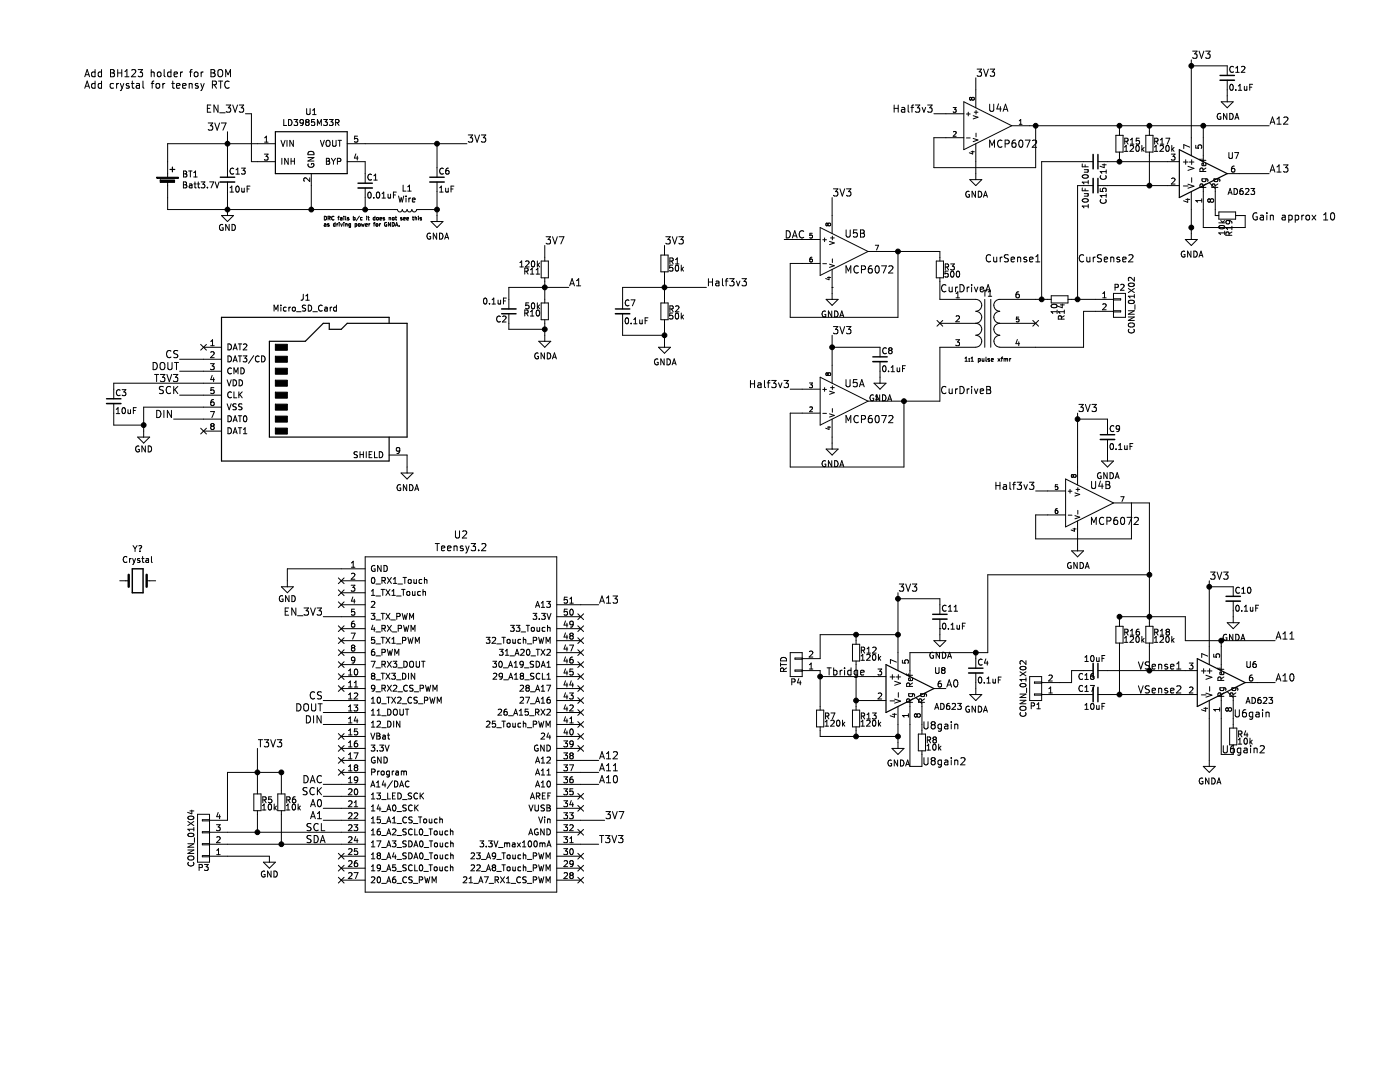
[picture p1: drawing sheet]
EESchema Schematic File Version 2
LIBS:logger_01-rescue
LIBS:power
LIBS:device
LIBS:transistors
LIBS:conn
LIBS:linear
LIBS:regul
LIBS:74xx
LIBS:cmos4000
LIBS:adc-dac
LIBS:memory
LIBS:xilinx
LIBS:microcontrollers
LIBS:dsp
LIBS:microchip
LIBS:analog_switches
LIBS:motorola
LIBS:texas
LIBS:intel
LIBS:audio
LIBS:interface
LIBS:digital-audio
LIBS:philips
LIBS:display
LIBS:cypress
LIBS:siliconi
LIBS:opto
LIBS:atmel
LIBS:contrib
LIBS:valves
LIBS:logger_parts
LIBS:myparts
LIBS:teensy
LIBS:logger_01-cache
EELAYER 26 0
EELAYER END
$Descr A4 11693 8268
encoding utf-8
Sheet 1 1
Title ""
Date ""
Rev ""
Comp ""
Comment1 ""
Comment2 ""
Comment3 ""
Comment4 ""
$EndDescr
Text Label 1900 1100 2    60   ~ 0
3V7
$Comp
L GND #PWR01
U 1 1
P 1900 1750
F 0 "#PWR01" H 1900 1500 50  0001 C CNN
F 1 "GND" H 1900 1600 50  0000 C CNN
F 2 "" H 1900 1750 50  0000 C CNN
F 3 "" H 1900 1750 50  0000 C CNN
	1    1900 1750
	1    0    0    -1  
$EndComp
$Comp
L GND #PWR02
U 1 1
P 2400 4850
F 0 "#PWR02" H 2400 4600 50  0001 C CNN
F 1 "GND" H 2400 4700 50  0000 C CNN
F 2 "" H 2400 4850 50  0000 C CNN
F 3 "" H 2400 4850 50  0000 C CNN
	1    2400 4850
	1    0    0    -1  
$EndComp
Text Label 3900 1200 0    60   ~ 0
3V3
Text Label 6950 1650 0    60   ~ 0
3V3
Text Label 6950 2800 0    60   ~ 0
3V3
$Comp
L R_Small R2
U 1 1
P 5550 2600
F 0 "R2" H 5580 2620 50  0000 L CNN
F 1 "50k" H 5580 2560 50  0000 L CNN
F 2 "Resistors_SMD:R_0805_HandSoldering" H 5550 2600 50  0001 C CNN
F 3 "" H 5550 2600 50  0000 C CNN
F 4 "RT0805DRE0722K1L" H 5550 2600 60  0001 C CNN "part_num"
F 5 "subbing a 12k low T coeff." H 5550 2600 60  0001 C CNN "notes"
F 6 "311-2825-1-ND" H 5550 2600 60  0001 C CNN "digikey_num"
	1    5550 2600
	1    0    0    -1  
$EndComp
$Comp
L R_Small R1
U 1 1
P 5550 2200
F 0 "R1" H 5580 2220 50  0000 L CNN
F 1 "50k" H 5580 2160 50  0000 L CNN
F 2 "Resistors_SMD:R_0805_HandSoldering" H 5550 2200 50  0001 C CNN
F 3 "" H 5550 2200 50  0000 C CNN
F 4 "RT0805DRE0722K1L" H 5550 2200 60  0001 C CNN "part_num"
F 5 "subbing a 22k low T coeff" H 5550 2200 60  0001 C CNN "notes"
F 6 "311-2825-1-ND" H 5550 2200 60  0001 C CNN "digikey_num"
	1    5550 2200
	1    0    0    -1  
$EndComp
$Comp
L C_Small C8
U 1 1
P 7350 3000
F 0 "C8" H 7360 3070 50  0000 L CNN
F 1 "0.1uF" H 7360 2920 50  0000 L CNN
F 2 "Capacitors_SMD:C_0805_HandSoldering" H 7350 3000 50  0001 C CNN
F 3 "" H 7350 3000 50  0000 C CNN
F 4 "08055C104KAT2A" H 7350 3000 60  0001 C CNN "part_num"
	1    7350 3000
	1    0    0    -1  
$EndComp
Text Label 2700 6550 2    60   ~ 0
DAC
Text Label 6550 2000 0    60   ~ 0
DAC
Text Label 5900 2400 0    60   ~ 0
Half3v3
$Comp
L R_Small R3
U 1 1
P 7850 2250
F 0 "R3" H 7880 2270 50  0000 L CNN
F 1 "500" H 7880 2210 50  0000 L CNN
F 2 "Resistors_SMD:R_0805_HandSoldering" H 7850 2250 50  0001 C CNN
F 3 "" H 7850 2250 50  0000 C CNN
F 4 "RR1220P-471-D" H 7850 2250 60  0001 C CNN "part_num"
F 5 "that's a 25ppm/C 470.  doesn't need to be that nice." H 7850 2250 60  0001 C CNN "notes"
F 6 "RR12P470DCT-ND" H 7850 2250 60  0001 C CNN "digikey_num"
	1    7850 2250
	1    0    0    -1  
$EndComp
Text Label 8700 2200 2    60   ~ 0
CurSense1
Text Label 9000 2200 0    60   ~ 0
CurSense2
Text Label 7850 2450 0    60   ~ 0
CurDriveA
Text Label 7850 3300 0    60   ~ 0
CurDriveB
$Comp
L OPA2350 U5
U 2 1
P 7050 2100
F 0 "U5" H 7050 2250 60  0000 L CNN
F 1 "MCP6072" H 7050 1950 60  0000 L CNN
F 2 "Housings_SOIC:SOIC-8_3.9x4.9mm_Pitch1.27mm" H 7050 2100 60  0001 C CNN
F 3 "http://www.microchip.com/mymicrochip/filehandler.aspx?ddocname=en540513" H 7050 2100 60  0001 C CNN
F 4 "MCP6072-E/SN" H 7050 2100 60  0001 C CNN "part_num"
F 5 "MCP6072-E/SN-ND" H 7050 2100 60  0001 C CNN "digikey_num"
	2    7050 2100
	1    0    0    -1  
$EndComp
Text Label 9950 500  0    60   ~ 0
3V3
Text Label 10600 1050 0    60   ~ 0
A12
Text Label 10600 1450 0    60   ~ 0
A13
Text Label 5000 5050 0    60   ~ 0
A13
Text Label 5000 6350 0    60   ~ 0
A12
$Comp
L C_Small C7
U 1 1
P 5200 2600
F 0 "C7" H 5210 2670 50  0000 L CNN
F 1 "0.1uF" H 5210 2520 50  0000 L CNN
F 2 "Capacitors_SMD:C_0805_HandSoldering" H 5200 2600 50  0001 C CNN
F 3 "" H 5200 2600 50  0000 C CNN
F 4 "08055C104KAT2A" H 5200 2600 60  0001 C CNN "part_num"
F 5 "478-1395-1-ND" H 5200 2600 60  0001 C CNN "digikey_num"
	1    5200 2600
	1    0    0    -1  
$EndComp
$Comp
L AD623 U6
U 1 1
P 10200 5700
F 0 "U6" H 10400 5850 50  0000 L CNN
F 1 "AD623" H 10400 5550 50  0000 L CNN
F 2 "Housings_SOIC:SOIC-8_3.9x4.9mm_Pitch1.27mm" H 10200 5700 50  0001 C CNN
F 3 "" H 10200 5700 50  0000 C CNN
F 4 "AD623ARZ" H 10200 5700 60  0001 C CNN "part_num"
F 5 "AD623ARZ-ND" H 10200 5700 60  0001 C CNN "digikey_num"
	1    10200 5700
	1    0    0    -1  
$EndComp
Text Label 9000 3450 0    60   ~ 0
3V3
Text Label 8650 4100 2    60   ~ 0
Half3v3
Text Label 10100 4850 0    60   ~ 0
3V3
$Comp
L R_Small R4
U 1 1
P 10300 6150
F 0 "R4" H 10330 6170 50  0000 L CNN
F 1 "10k" H 10330 6110 50  0000 L CNN
F 2 "Resistors_SMD:R_0805_HandSoldering" H 10300 6150 50  0001 C CNN
F 3 "" H 10300 6150 50  0000 C CNN
F 4 "RT0805DRD0712K1L" H 10300 6150 60  0001 C CNN "part_num"
	1    10300 6150
	1    0    0    -1  
$EndComp
Text Label 9500 5600 0    60   ~ 0
VSense1
Text Label 9500 5800 0    60   ~ 0
VSense2
Text Label 10650 5700 0    60   ~ 0
A10
Text Label 10650 5350 0    60   ~ 0
A11
Text Label 5000 6450 0    60   ~ 0
A11
Text Label 5000 6550 0    60   ~ 0
A10
$Comp
L CONN_01X02 P1
U 1 1
P 8650 5750
F 0 "P1" H 8650 5900 50  0000 C CNN
F 1 "CONN_01X02" V 8750 5750 50  0000 C CNN
F 2 "Pin_Headers:Pin_Header_Straight_1x02_Pitch2.54mm" H 8650 5750 50  0001 C CNN
F 3 "" H 8650 5750 50  0000 C CNN
	1    8650 5750
	-1   0    0    1   
$EndComp
$Comp
L CONN_01X02 P2
U 1 1
P 9350 2550
F 0 "P2" H 9350 2700 50  0000 C CNN
F 1 "CONN_01X02" V 9450 2550 50  0000 C CNN
F 2 "Pin_Headers:Pin_Header_Straight_1x02_Pitch2.54mm" H 9350 2550 50  0001 C CNN
F 3 "" H 9350 2550 50  0000 C CNN
	1    9350 2550
	1    0    0    -1  
$EndComp
$Comp
L R_Small R6
U 1 1
P 2350 6700
F 0 "R6" H 2380 6720 50  0000 L CNN
F 1 "10k" H 2380 6660 50  0000 L CNN
F 2 "Resistors_SMD:R_0805_HandSoldering" H 2350 6700 50  0001 C CNN
F 3 "" H 2350 6700 50  0000 C CNN
F 4 "RT0805DRD0712K1L" H 2350 6700 60  0001 C CNN "part_num"
	1    2350 6700
	1    0    0    -1  
$EndComp
$Comp
L R_Small R5
U 1 1
P 2150 6700
F 0 "R5" H 2180 6720 50  0000 L CNN
F 1 "10k" H 2180 6660 50  0000 L CNN
F 2 "Resistors_SMD:R_0805_HandSoldering" H 2150 6700 50  0001 C CNN
F 3 "" H 2150 6700 50  0000 C CNN
F 4 "RT0805DRD0712K1L" H 2150 6700 60  0001 C CNN "part_num"
F 5 "311-2703-1-ND" H 2150 6700 60  0001 C CNN "digikey_num"
	1    2150 6700
	1    0    0    -1  
$EndComp
Text Label 2550 6950 0    60   ~ 0
SCL
Text Label 2550 7050 0    60   ~ 0
SDA
$Comp
L CONN_01X04 P3
U 1 1
P 1700 7000
F 0 "P3" H 1700 7250 50  0000 C CNN
F 1 "CONN_01X04" V 1800 7000 50  0000 C CNN
F 2 "Pin_Headers:Pin_Header_Straight_1x04_Pitch2.54mm" H 1700 7000 50  0001 C CNN
F 3 "" H 1700 7000 50  0000 C CNN
F 4 "S1011EC-12-ND" H 1700 7000 60  0001 C CNN "part_num"
F 5 "PRPC012SAAN-RC" H 1700 7000 60  0001 C CNN "digikey_num"
	1    1700 7000
	-1   0    0    1   
$EndComp
Wire Wire Line
	1400 1750 3300 1750
Wire Wire Line
	1400 1200 2150 1200
Wire Wire Line
	3050 1200 3900 1200
Wire Wire Line
	3650 1200 3650 1400
Wire Wire Line
	3650 1600 3650 1800
Connection ~ 3650 1200
Wire Wire Line
	6950 2400 6950 2400
Wire Wire Line
	6950 1800 6950 1650
Wire Wire Line
	6700 2200 6600 2200
Wire Wire Line
	6600 2200 6600 2650
Wire Wire Line
	6600 2650 7500 2650
Wire Wire Line
	7500 2650 7500 2100
Wire Wire Line
	7400 2100 7850 2100
Connection ~ 7500 2100
Wire Wire Line
	7400 3350 7850 3350
Wire Wire Line
	7550 3350 7550 3900
Wire Wire Line
	7550 3900 6600 3900
Wire Wire Line
	6600 3900 6600 3450
Wire Wire Line
	6600 3450 6700 3450
Connection ~ 7550 3350
Wire Wire Line
	5550 2700 5550 2850
Wire Wire Line
	6950 2800 6950 3050
Wire Wire Line
	6950 2900 7350 2900
Connection ~ 6950 2900
Wire Wire Line
	5550 2300 5550 2500
Wire Wire Line
	5200 2400 5900 2400
Connection ~ 5550 2400
Wire Wire Line
	5200 2800 5550 2800
Connection ~ 5550 2800
Wire Wire Line
	5550 2050 5550 2100
Wire Wire Line
	6700 2000 6550 2000
Wire Wire Line
	5200 2700 5200 2800
Wire Wire Line
	9000 3450 9000 3900
Wire Wire Line
	9000 4500 9000 4550
Wire Wire Line
	8750 4300 8650 4300
Wire Wire Line
	8650 4300 8650 4500
Wire Wire Line
	8650 4500 9450 4500
Wire Wire Line
	9450 4500 9450 4200
Wire Wire Line
	10100 4850 10100 5400
Wire Wire Line
	10300 6000 10300 6050
Wire Wire Line
	10200 6000 10200 6300
Wire Wire Line
	10200 6300 10300 6300
Wire Wire Line
	10300 6300 10300 6250
Wire Wire Line
	10500 5700 10650 5700
Wire Wire Line
	2350 7050 2350 6800
Wire Wire Line
	2150 6950 2150 6800
Connection ~ 2350 7050
Connection ~ 2150 6950
$Comp
L GND #PWR03
U 1 1
P 2250 7150
F 0 "#PWR03" H 2250 6900 50  0001 C CNN
F 1 "GND" H 2250 7000 50  0000 C CNN
F 2 "" H 2250 7150 50  0000 C CNN
F 3 "" H 2250 7150 50  0000 C CNN
	1    2250 7150
	1    0    0    -1  
$EndComp
$Comp
L AD623 U8
U 1 1
P 7600 5750
F 0 "U8" H 7800 5900 50  0000 L CNN
F 1 "AD623" H 7800 5600 50  0000 L CNN
F 2 "Housings_SOIC:SOIC-8_3.9x4.9mm_Pitch1.27mm" H 7600 5750 50  0001 C CNN
F 3 "" H 7600 5750 50  0000 C CNN
F 4 "AD623ARZ" H 7600 5750 60  0001 C CNN "part_num"
F 5 "AD623ARZ-ND" H 7600 5750 60  0001 C CNN "digikey_num"
	1    7600 5750
	1    0    0    -1  
$EndComp
Text Label 7500 4950 0    60   ~ 0
3V3
Wire Wire Line
	7500 4950 7500 5450
Wire Wire Line
	7500 6050 7500 6200
$Comp
L R_Small R8
U 1 1
P 7700 6200
F 0 "R8" H 7730 6220 50  0000 L CNN
F 1 "10k" H 7730 6160 50  0000 L CNN
F 2 "Resistors_SMD:R_0805_HandSoldering" H 7700 6200 50  0001 C CNN
F 3 "" H 7700 6200 50  0000 C CNN
F 4 "RT0805DRD0712K1L" H 7700 6200 60  0001 C CNN "part_num"
F 5 "low temp coeff." H 7700 6200 60  0001 C CNN "notes"
	1    7700 6200
	1    0    0    -1  
$EndComp
Wire Wire Line
	7600 6050 7600 6400
Wire Wire Line
	7600 6400 7700 6400
Wire Wire Line
	7700 6400 7700 6300
Wire Wire Line
	7700 6100 7700 6050
$Comp
L R_Small R7
U 1 1
P 6850 6000
F 0 "R7" H 6880 6020 50  0000 L CNN
F 1 "120k" H 6880 5960 50  0000 L CNN
F 2 "Resistors_SMD:R_0805_HandSoldering" H 6850 6000 50  0001 C CNN
F 3 "" H 6850 6000 50  0000 C CNN
F 4 "RT0805DRD07120KL" H 6850 6000 60  0001 C CNN "part_num"
F 5 "311-2702-1-ND" H 6850 6000 60  0001 C CNN "digikey_num"
	1    6850 6000
	1    0    0    -1  
$EndComp
$Comp
L CONN_01X02 P4
U 1 1
P 6650 5550
F 0 "P4" H 6650 5700 50  0000 C CNN
F 1 "RTD" V 6750 5550 50  0000 C CNN
F 2 "Pin_Headers:Pin_Header_Straight_1x02_Pitch2.54mm" H 6650 5550 50  0001 C CNN
F 3 "" H 6650 5550 50  0000 C CNN
	1    6650 5550
	-1   0    0    1   
$EndComp
Wire Wire Line
	6850 5300 7500 5300
Wire Wire Line
	6850 5300 6850 5500
Connection ~ 7500 5300
Wire Wire Line
	6850 5600 6850 5900
Wire Wire Line
	6850 6100 6850 6150
Wire Wire Line
	6850 6150 7500 6150
Connection ~ 7500 6150
Wire Wire Line
	6850 5650 7300 5650
Connection ~ 6850 5650
Text Label 2700 6750 2    60   ~ 0
A0
Text Label 7900 5750 0    60   ~ 0
A0
Text Label 10300 6000 0    60   ~ 0
U6gain
Text Label 7700 6100 0    60   ~ 0
U8gain
Text Label 6900 5650 0    60   ~ 0
Tbridge
Text Label 7700 6400 0    60   ~ 0
U8gain2
Text Label 10200 6300 0    60   ~ 0
U6gain2
$Comp
L C_Small C12
U 1 1
P 10250 650
F 0 "C12" H 10260 720 50  0000 L CNN
F 1 "0.1uF" H 10260 570 50  0000 L CNN
F 2 "Capacitors_SMD:C_0805_HandSoldering" H 10250 650 50  0001 C CNN
F 3 "" H 10250 650 50  0000 C CNN
F 4 "08055C104KAT2A" H 10250 650 60  0001 C CNN "part_num"
	1    10250 650 
	1    0    0    -1  
$EndComp
$Comp
L C_Small C11
U 1 1
P 7850 5150
F 0 "C11" H 7860 5220 50  0000 L CNN
F 1 "0.1uF" H 7860 5070 50  0000 L CNN
F 2 "Capacitors_SMD:C_0805_HandSoldering" H 7850 5150 50  0001 C CNN
F 3 "" H 7850 5150 50  0000 C CNN
F 4 "08055C104KAT2A" H 7850 5150 60  0001 C CNN "part_num"
	1    7850 5150
	1    0    0    -1  
$EndComp
Wire Wire Line
	7850 5050 7850 5000
Wire Wire Line
	7850 5000 7500 5000
Connection ~ 7500 5000
Wire Wire Line
	7850 5250 7850 5250
$Comp
L C_Small C9
U 1 1
P 9250 3650
F 0 "C9" H 9260 3720 50  0000 L CNN
F 1 "0.1uF" H 9260 3570 50  0000 L CNN
F 2 "Capacitors_SMD:C_0805_HandSoldering" H 9250 3650 50  0001 C CNN
F 3 "" H 9250 3650 50  0000 C CNN
F 4 "08055C104KAT2A" H 9250 3650 60  0001 C CNN "part_num"
	1    9250 3650
	1    0    0    -1  
$EndComp
Wire Wire Line
	9250 3750 9250 3800
Wire Wire Line
	9250 3550 9250 3500
Wire Wire Line
	9250 3500 9000 3500
Connection ~ 9000 3500
$Comp
L C_Small C10
U 1 1
P 10300 5000
F 0 "C10" H 10310 5070 50  0000 L CNN
F 1 "0.1uF" H 10310 4920 50  0000 L CNN
F 2 "Capacitors_SMD:C_0805_HandSoldering" H 10300 5000 50  0001 C CNN
F 3 "" H 10300 5000 50  0000 C CNN
F 4 "08055C104KAT2A" H 10300 5000 60  0001 C CNN "part_num"
	1    10300 5000
	1    0    0    -1  
$EndComp
Wire Wire Line
	10100 4900 10300 4900
Connection ~ 10100 4900
$Comp
L C_Small C13
U 1 1
P 1900 1500
F 0 "C13" H 1910 1570 50  0000 L CNN
F 1 "10uF" H 1910 1420 50  0000 L CNN
F 2 "Capacitors_SMD:C_0805_HandSoldering" H 1900 1500 50  0001 C CNN
F 3 "" H 1900 1500 50  0000 C CNN
F 4 "GRM21BR61E106KA73L" H 1900 1500 60  0001 C CNN "part_num"
F 5 "490-5523-1-ND" H 1900 1500 60  0001 C CNN "digikey_num"
F 6 "switched to higher c" H 1900 1500 60  0001 C CNN "notes"
	1    1900 1500
	1    0    0    -1  
$EndComp
Wire Wire Line
	1900 1100 1900 1400
Connection ~ 1900 1200
Wire Wire Line
	1900 1750 1900 1600
Connection ~ 1900 1750
$Comp
L OPA2350 U5
U 1 1
P 7050 3350
F 0 "U5" H 7050 3500 60  0000 L CNN
F 1 "MCP6072" H 7050 3200 60  0000 L CNN
F 2 "Housings_SOIC:SOIC-8_3.9x4.9mm_Pitch1.27mm" H 7050 3350 60  0001 C CNN
F 3 "http://www.microchip.com/mymicrochip/filehandler.aspx?ddocname=en540513" H 7050 3350 60  0001 C CNN
F 4 "MCP6072-E/SN" H 7050 3350 60  0001 C CNN "part_num"
F 5 "MCP6072-E/SN-ND" H 7050 3350 60  0001 C CNN "digikey"
	1    7050 3350
	1    0    0    -1  
$EndComp
$Comp
L TR_CT T1
U 1 1
P 8250 2700
F 0 "T1" H 8250 2950 50  0000 C CNN
F 1 "1:1 pulse xfmr" H 8250 2400 35  0000 C CNN
F 2 "my_footprints:6pin_pulse_transformer" H 8250 2700 50  0001 C CNN
F 3 "http://www.murata-ps.com/data/magnetics/kmp_78253j.pdf" H 8250 2700 50  0001 C CNN
F 4 "78253/55JC" H 8250 2700 60  0001 C CNN "part_num"
F 5 "811-2415-ND" H 8250 2700 60  0001 C CNN "digikey_num"
F 6 "footprint probably not right" H 8250 2700 60  0001 C CNN "notes"
	1    8250 2700
	1    0    0    -1  
$EndComp
Wire Wire Line
	7850 2350 7850 2500
Wire Wire Line
	7850 3350 7850 2900
Wire Wire Line
	7850 2100 7850 2150
$Comp
L R_Small R14
U 1 1
P 8850 2500
F 0 "R14" H 8880 2520 50  0000 L CNN
F 1 "10" H 8880 2460 50  0000 L CNN
F 2 "Resistors_SMD:R_0805_HandSoldering" H 8850 2500 50  0001 C CNN
F 3 "" H 8850 2500 50  0000 C CNN
F 4 "RT0805DRD0710RL" H 8850 2500 60  0001 C CNN "part_num"
F 5 "that's a 25ppm/C 470" H 8850 2500 60  0001 C CNN "notes"
F 6 "311-2700-1-ND" H 8850 2500 60  0001 C CNN "digikey_num"
	1    8850 2500
	0    1    1    0   
$EndComp
Wire Wire Line
	8650 2500 8750 2500
Wire Wire Line
	8950 2500 9150 2500
Wire Wire Line
	9150 2600 9050 2600
Wire Wire Line
	9050 2600 9050 2900
Wire Wire Line
	9050 2900 8650 2900
$Comp
L AD623 U7
U 1 1
P 10050 1450
F 0 "U7" H 10250 1600 50  0000 L CNN
F 1 "AD623" H 10250 1300 50  0000 L CNN
F 2 "Housings_SOIC:SOIC-8_3.9x4.9mm_Pitch1.27mm" H 10050 1450 50  0001 C CNN
F 3 "" H 10050 1450 50  0000 C CNN
F 4 "AD623ARZ" H 10050 1450 60  0001 C CNN "part_num"
F 5 "AD623ARZ-ND" H 10050 1450 60  0001 C CNN "digikey_num"
	1    10050 1450
	1    0    0    -1  
$EndComp
Wire Wire Line
	8700 1350 8700 2500
Wire Wire Line
	8700 1350 9050 1350
Connection ~ 8700 2500
Wire Wire Line
	9000 1550 9000 2500
Wire Wire Line
	9000 1550 9050 1550
Connection ~ 9000 2500
Wire Wire Line
	9250 1350 9750 1350
Wire Wire Line
	9250 1550 9750 1550
Wire Wire Line
	9950 1750 9950 1950
Wire Wire Line
	9350 1300 9350 1350
Connection ~ 9350 1350
Wire Wire Line
	9600 1300 9600 1550
Connection ~ 9600 1550
Connection ~ 9950 1900
$Comp
L R_Small R19
U 1 1
P 10250 1800
F 0 "R19" H 10280 1820 50  0000 L CNN
F 1 "10k" H 10280 1760 50  0000 L CNN
F 2 "Resistors_SMD:R_0805_HandSoldering" H 10250 1800 50  0001 C CNN
F 3 "" H 10250 1800 50  0000 C CNN
F 4 "RT0805DRD0712K1L" H 10250 1800 60  0001 C CNN "part_num"
F 5 "low temp coeff." H 10250 1800 60  0001 C CNN "notes"
	1    10250 1800
	0    1    1    0   
$EndComp
Wire Wire Line
	10150 1800 10150 1750
Wire Wire Line
	10050 1750 10050 1900
Wire Wire Line
	10050 1900 10400 1900
Wire Wire Line
	10400 1900 10400 1800
Wire Wire Line
	10400 1800 10350 1800
Text Label 7800 950  2    60   ~ 0
Half3v3
Wire Wire Line
	10050 1050 10050 1150
Wire Wire Line
	10600 1450 10350 1450
Wire Wire Line
	8600 1050 10600 1050
Connection ~ 10050 1050
Wire Wire Line
	10250 800  10250 750 
Wire Wire Line
	9350 1100 9350 1050
Wire Wire Line
	9600 1100 9600 1050
Connection ~ 9600 1050
Connection ~ 9350 1050
Wire Wire Line
	9950 500  9950 1150
Wire Wire Line
	10250 550  9950 550 
Connection ~ 9950 550 
Text Notes 10450 1850 0    60   ~ 0
Gain approx 10
Wire Wire Line
	5200 2500 5200 2400
Wire Wire Line
	9350 5200 9350 5150
Connection ~ 9350 5150
Wire Wire Line
	9600 4200 9600 5200
Connection ~ 9600 5150
Wire Wire Line
	9250 5600 9900 5600
Wire Wire Line
	9250 5800 9900 5800
Wire Wire Line
	9350 5400 9350 5800
Connection ~ 9350 5800
Wire Wire Line
	9600 5400 9600 5600
Connection ~ 9600 5600
Wire Wire Line
	9900 5350 10650 5350
Wire Wire Line
	10200 5350 10200 5400
Wire Wire Line
	9900 5150 9900 5350
Connection ~ 10200 5350
Wire Wire Line
	8850 5800 9050 5800
Wire Wire Line
	9050 5600 8950 5600
Wire Wire Line
	8950 5600 8950 5700
Wire Wire Line
	8950 5700 8850 5700
Wire Wire Line
	8650 4100 8750 4100
Wire Wire Line
	9350 5150 9900 5150
Wire Wire Line
	9450 4200 9600 4200
Connection ~ 9600 4800
Wire Wire Line
	7150 5850 7300 5850
$Comp
L R_Small R13
U 1 1
P 7150 6000
F 0 "R13" H 7180 6020 50  0000 L CNN
F 1 "120k" H 7180 5960 50  0000 L CNN
F 2 "Resistors_SMD:R_0805_HandSoldering" H 7150 6000 50  0001 C CNN
F 3 "" H 7150 6000 50  0000 C CNN
F 4 "RT0805DRD07120KL" H 7150 6000 60  0001 C CNN "part_num"
F 5 "311-2702-1-ND" H 7150 6000 60  0001 C CNN "digikey_num"
	1    7150 6000
	1    0    0    -1  
$EndComp
$Comp
L R_Small R12
U 1 1
P 7150 5450
F 0 "R12" H 7180 5470 50  0000 L CNN
F 1 "120k" H 7180 5410 50  0000 L CNN
F 2 "Resistors_SMD:R_0805_HandSoldering" H 7150 5450 50  0001 C CNN
F 3 "" H 7150 5450 50  0000 C CNN
F 4 "RT0805DRD07120KL" H 7150 5450 60  0001 C CNN "part_num"
F 5 "311-2702-1-ND" H 7150 5450 60  0001 C CNN "digikey_num"
	1    7150 5450
	1    0    0    -1  
$EndComp
Wire Wire Line
	7150 5300 7150 5350
Connection ~ 7150 5300
Wire Wire Line
	7150 5550 7150 5900
Wire Wire Line
	7150 6100 7150 6150
Connection ~ 7150 6150
Connection ~ 7150 5850
Wire Wire Line
	7600 5450 8250 5450
Wire Wire Line
	9600 4800 8250 4800
Wire Wire Line
	8250 4800 8250 5450
$Comp
L OPA2350 U4
U 2 1
P 9100 4200
F 0 "U4" H 9100 4350 60  0000 L CNN
F 1 "MCP6072" H 9100 4050 60  0000 L CNN
F 2 "Housings_SOIC:SOIC-8_3.9x4.9mm_Pitch1.27mm" H 9100 4200 60  0001 C CNN
F 3 "http://www.microchip.com/mymicrochip/filehandler.aspx?ddocname=en540513" H 9100 4200 60  0001 C CNN
F 4 "MCP6072-E/SN" H 9100 4200 60  0001 C CNN "part_num"
F 5 "MCP6072-E/SN-ND" H 9100 4200 60  0001 C CNN "digikey"
	2    9100 4200
	1    0    0    -1  
$EndComp
$Comp
L OPA2350 U4
U 1 1
P 8250 1050
F 0 "U4" H 8250 1200 60  0000 L CNN
F 1 "MCP6072" H 8250 900 60  0000 L CNN
F 2 "Housings_SOIC:SOIC-8_3.9x4.9mm_Pitch1.27mm" H 8250 1050 60  0001 C CNN
F 3 "http://www.microchip.com/mymicrochip/filehandler.aspx?ddocname=en540513" H 8250 1050 60  0001 C CNN
F 4 "MCP6072-E/SN" H 8250 1050 60  0001 C CNN "part_num"
F 5 "MCP6072-E/SN-ND" H 8250 1050 60  0001 C CNN "digikey_num"
	1    8250 1050
	1    0    0    -1  
$EndComp
Wire Wire Line
	7900 1150 7800 1150
Wire Wire Line
	7800 1150 7800 1400
Wire Wire Line
	7800 1400 8650 1400
Wire Wire Line
	8650 1400 8650 1050
Connection ~ 8650 1050
Wire Wire Line
	8150 1350 8150 1450
Text Label 8150 650  0    60   ~ 0
3V3
Wire Wire Line
	8150 650  8150 750 
Wire Wire Line
	7800 950  7900 950 
$Comp
L R_Small R10
U 1 1
P 4550 2600
F 0 "R10" H 4580 2620 50  0000 L CNN
F 1 "50k" H 4580 2560 50  0000 L CNN
F 2 "Resistors_SMD:R_0805_HandSoldering" H 4550 2600 50  0001 C CNN
F 3 "" H 4550 2600 50  0000 C CNN
F 4 "RT0805DRE0722K1L" H 4550 2600 60  0001 C CNN "part_num"
F 5 "subbing a 12k low T coeff." H 4550 2600 60  0001 C CNN "notes"
F 6 "311-2825-1-ND" H 4550 2600 60  0001 C CNN "digikey_num"
	1    4550 2600
	-1   0    0    1   
$EndComp
$Comp
L R_Small R11
U 1 1
P 4550 2250
F 0 "R11" H 4580 2270 50  0000 L CNN
F 1 "120k" H 4580 2210 50  0000 L CNN
F 2 "Resistors_SMD:R_0805_HandSoldering" H 4550 2250 50  0001 C CNN
F 3 "" H 4550 2250 50  0000 C CNN
F 4 "RT0805DRE0722K1L" H 4550 2250 60  0001 C CNN "part_num"
F 5 "subbing a 12k low T coeff." H 4550 2250 60  0001 C CNN "notes"
F 6 "311-2825-1-ND" H 4550 2250 60  0001 C CNN "digikey_num"
	1    4550 2250
	-1   0    0    1   
$EndComp
Text Label 4550 2050 0    60   ~ 0
3V7
Wire Wire Line
	4550 2700 4550 2800
$Comp
L C_Small C6
U 1 1
P 3650 1500
F 0 "C6" H 3660 1570 50  0000 L CNN
F 1 "1uF" H 3660 1420 50  0000 L CNN
F 2 "Capacitors_SMD:C_0805_HandSoldering" H 3650 1500 50  0001 C CNN
F 3 "" H 3650 1500 50  0000 C CNN
F 4 "GRM21BR61E106KA73L" H 3650 1500 60  0001 C CNN "part_num"
F 5 "490-5523-1-ND" H 3650 1500 60  0001 C CNN "digikey_num"
F 6 "switched to higher c" H 3650 1500 60  0001 C CNN "notes"
	1    3650 1500
	1    0    0    -1  
$EndComp
$Comp
L C_Small C14
U 1 1
P 9150 1350
F 0 "C14" H 9160 1420 50  0000 L CNN
F 1 "10uF" H 9160 1270 50  0000 L CNN
F 2 "Capacitors_SMD:C_0805_HandSoldering" H 9150 1350 50  0001 C CNN
F 3 "" H 9150 1350 50  0000 C CNN
F 4 "GRM21BR61E106KA73L" H 9150 1350 60  0001 C CNN "part_num"
F 5 "490-5523-1-ND" H 9150 1350 60  0001 C CNN "digikey_num"
F 6 "switched to higher c" H 9150 1350 60  0001 C CNN "notes"
	1    9150 1350
	0    1    1    0   
$EndComp
$Comp
L C_Small C15
U 1 1
P 9150 1550
F 0 "C15" H 9160 1620 50  0000 L CNN
F 1 "10uF" H 9160 1470 50  0000 L CNN
F 2 "Capacitors_SMD:C_0805_HandSoldering" H 9150 1550 50  0001 C CNN
F 3 "" H 9150 1550 50  0000 C CNN
F 4 "GRM21BR61E106KA73L" H 9150 1550 60  0001 C CNN "part_num"
F 5 "490-5523-1-ND" H 9150 1550 60  0001 C CNN "digikey_num"
F 6 "switched to higher c" H 9150 1550 60  0001 C CNN "notes"
	1    9150 1550
	0    1    1    0   
$EndComp
Wire Wire Line
	6950 3700 6950 3650
Text Label 5550 2050 0    60   ~ 0
3V3
Text Label 6600 3250 2    60   ~ 0
Half3v3
Wire Wire Line
	6600 3250 6700 3250
$Comp
L C_Small C16
U 1 1
P 9150 5600
F 0 "C16" V 9200 5450 50  0000 L CNN
F 1 "10uF" V 9050 5500 50  0000 L CNN
F 2 "Capacitors_SMD:C_0805_HandSoldering" H 9150 5600 50  0001 C CNN
F 3 "" H 9150 5600 50  0000 C CNN
F 4 "GRM21BR61E106KA73L" H 9150 5600 60  0001 C CNN "part_num"
F 5 "490-5523-1-ND" H 9150 5600 60  0001 C CNN "digikey_num"
F 6 "switched to higher c" H 9150 5600 60  0001 C CNN "notes"
	1    9150 5600
	0    1    1    0   
$EndComp
$Comp
L C_Small C17
U 1 1
P 9150 5800
F 0 "C17" V 9100 5650 50  0000 L CNN
F 1 "10uF" V 9250 5700 50  0000 L CNN
F 2 "Capacitors_SMD:C_0805_HandSoldering" H 9150 5800 50  0001 C CNN
F 3 "" H 9150 5800 50  0000 C CNN
F 4 "GRM21BR61E106KA73L" H 9150 5800 60  0001 C CNN "part_num"
F 5 "490-5523-1-ND" H 9150 5800 60  0001 C CNN "digikey_num"
F 6 "switched to higher c" H 9150 5800 60  0001 C CNN "notes"
	1    9150 5800
	0    1    1    0   
$EndComp
$Comp
L R_Small R16
U 1 1
P 9350 5300
F 0 "R16" H 9380 5320 50  0000 L CNN
F 1 "120k" H 9380 5260 50  0000 L CNN
F 2 "Resistors_SMD:R_0805_HandSoldering" H 9350 5300 50  0001 C CNN
F 3 "" H 9350 5300 50  0000 C CNN
F 4 "RT0805DRD07120KL" H 9350 5300 60  0001 C CNN "part_num"
F 5 "311-2702-1-ND" H 9350 5300 60  0001 C CNN "digikey_num"
	1    9350 5300
	1    0    0    -1  
$EndComp
$Comp
L R_Small R18
U 1 1
P 9600 5300
F 0 "R18" H 9630 5320 50  0000 L CNN
F 1 "120k" H 9630 5260 50  0000 L CNN
F 2 "Resistors_SMD:R_0805_HandSoldering" H 9600 5300 50  0001 C CNN
F 3 "" H 9600 5300 50  0000 C CNN
F 4 "RT0805DRD07120KL" H 9600 5300 60  0001 C CNN "part_num"
F 5 "311-2702-1-ND" H 9600 5300 60  0001 C CNN "digikey_num"
	1    9600 5300
	1    0    0    -1  
$EndComp
$Comp
L R_Small R15
U 1 1
P 9350 1200
F 0 "R15" H 9380 1220 50  0000 L CNN
F 1 "120k" H 9380 1160 50  0000 L CNN
F 2 "Resistors_SMD:R_0805_HandSoldering" H 9350 1200 50  0001 C CNN
F 3 "" H 9350 1200 50  0000 C CNN
F 4 "RT0805DRD07120KL" H 9350 1200 60  0001 C CNN "part_num"
F 5 "311-2702-1-ND" H 9350 1200 60  0001 C CNN "digikey_num"
	1    9350 1200
	1    0    0    -1  
$EndComp
$Comp
L R_Small R17
U 1 1
P 9600 1200
F 0 "R17" H 9630 1220 50  0000 L CNN
F 1 "120k" H 9630 1160 50  0000 L CNN
F 2 "Resistors_SMD:R_0805_HandSoldering" H 9600 1200 50  0001 C CNN
F 3 "" H 9600 1200 50  0000 C CNN
F 4 "RT0805DRD07120KL" H 9600 1200 60  0001 C CNN "part_num"
F 5 "311-2702-1-ND" H 9600 1200 60  0001 C CNN "digikey_num"
	1    9600 1200
	1    0    0    -1  
$EndComp
NoConn ~ 7850 2700
NoConn ~ 8650 2700
Wire Wire Line
	2850 4750 2400 4750
Wire Wire Line
	2400 4750 2400 4850
Wire Wire Line
	4550 2050 4550 2150
Wire Wire Line
	4550 2350 4550 2500
Wire Wire Line
	4250 2400 4750 2400
Connection ~ 4550 2400
Text Label 4750 2400 0    60   ~ 0
A1
Text Label 5050 6850 0    60   ~ 0
3V7
Wire Wire Line
	2350 6450 2350 6600
Wire Wire Line
	2150 6250 2150 6600
Connection ~ 2150 6450
Connection ~ 2350 6450
NoConn ~ 4850 5150
NoConn ~ 4850 5250
NoConn ~ 4850 5350
NoConn ~ 4850 5450
NoConn ~ 4850 5550
NoConn ~ 4850 5650
NoConn ~ 4850 5750
NoConn ~ 4850 5850
NoConn ~ 4850 5950
NoConn ~ 4850 6050
NoConn ~ 4850 6150
NoConn ~ 4850 6250
NoConn ~ 2850 4850
NoConn ~ 2850 4950
NoConn ~ 2850 5250
NoConn ~ 2850 5350
NoConn ~ 2850 5450
NoConn ~ 2850 5550
NoConn ~ 2850 5650
NoConn ~ 2850 5750
NoConn ~ 2850 6150
NoConn ~ 2850 6250
NoConn ~ 2850 6350
NoConn ~ 2850 6450
NoConn ~ 2850 7150
NoConn ~ 2850 7250
NoConn ~ 2850 7350
NoConn ~ 4850 7350
NoConn ~ 4850 7250
NoConn ~ 4850 7150
NoConn ~ 4850 6950
NoConn ~ 4850 6750
NoConn ~ 4850 6650
Wire Wire Line
	5000 5050 4850 5050
Wire Wire Line
	5000 6350 4850 6350
Wire Wire Line
	4850 6450 5000 6450
Wire Wire Line
	5000 6550 4850 6550
Wire Wire Line
	2850 6550 2700 6550
Text Label 2700 6850 2    60   ~ 0
A1
Wire Wire Line
	2700 6850 2850 6850
Wire Wire Line
	2700 6750 2850 6750
Wire Wire Line
	1900 6450 2350 6450
Text Label 2150 6250 0    60   ~ 0
T3V3
Text Label 5000 7050 0    60   ~ 0
T3V3
Wire Wire Line
	5000 7050 4850 7050
Wire Wire Line
	1900 6450 1900 6850
Wire Wire Line
	1900 6950 2850 6950
Wire Wire Line
	1900 7050 2850 7050
Wire Wire Line
	2250 7150 1900 7150
$Comp
L Micro_SD_Card J1
U 1 1
P 2600 3200
F 0 "J1" H 2550 3917 50  0000 C CNN
F 1 "Micro_SD_Card" H 2550 3826 50  0000 C CNN
F 2 "my_footprints:molex5031821852" H 3750 3500 50  0001 C CNN
F 3 "http://www.molex.com/pdm_docs/sd/5031821852_sd.pdf" H 2600 3200 50  0001 C CNN
F 4 "WM12834CT-ND" H 2600 3200 60  0001 C CNN "digikey_num"
F 5 "5031821852" H 2600 3200 60  0001 C CNN "part_num"
	1    2600 3200
	1    0    0    -1  
$EndComp
Text Label 1500 3200 2    60   ~ 0
T3V3
Wire Wire Line
	950  3200 1700 3200
Text Label 2700 6650 2    60   ~ 0
SCK
Wire Wire Line
	2700 6650 2850 6650
Text Label 2700 5950 2    60   ~ 0
DOUT
Text Label 2700 6050 2    60   ~ 0
DIN
Wire Wire Line
	2700 6050 2850 6050
Wire Wire Line
	2850 5950 2700 5950
Text Label 1500 3300 2    60   ~ 0
SCK
Text Label 1500 3100 2    60   ~ 0
DOUT
Text Label 1450 3500 2    60   ~ 0
DIN
$Comp
L GND #PWR04
U 1 1
P 1200 3600
F 0 "#PWR04" H 1200 3350 50  0001 C CNN
F 1 "GND" H 1200 3450 50  0000 C CNN
F 2 "" H 1200 3600 50  0000 C CNN
F 3 "" H 1200 3600 50  0000 C CNN
	1    1200 3600
	1    0    0    -1  
$EndComp
Wire Wire Line
	1500 3100 1700 3100
Wire Wire Line
	1700 3300 1500 3300
Wire Wire Line
	1450 3500 1700 3500
Wire Wire Line
	1700 3400 1200 3400
Wire Wire Line
	1200 3400 1200 3600
Text Label 1500 3000 2    60   ~ 0
CS
Wire Wire Line
	1500 3000 1700 3000
NoConn ~ 1700 2900
NoConn ~ 1700 3600
Wire Wire Line
	3400 3800 3400 3900
Text Label 2700 5850 2    60   ~ 0
CS
$Comp
L LD3985M33R U1
U 1 1
P 2600 1250
F 0 "U1" H 2600 1567 50  0000 C CNN
F 1 "LD3985M33R" H 2600 1476 50  0000 C CNN
F 2 "TO_SOT_Packages_SMD:SOT-23-5" H 2600 1350 50  0001 C CIN
F 3 "http://www.st.com/content/ccc/resource/technical/document/datasheet/group2/96/39/79/10/c9/1a/48/92/CD00003395/files/CD00003395.pdf/jcr:content/translations/en.CD00003395.pdf" H 2600 1250 50  0001 C CNN
F 4 "497-3504-1-ND" H 2600 1250 60  0001 C CNN "digikey_num"
F 5 "LD3985M33R" H 2600 1250 60  0001 C CNN "part_num"
	1    2600 1250
	1    0    0    -1  
$EndComp
Wire Wire Line
	2600 1550 2600 1750
Connection ~ 2600 1750
$Comp
L C_Small C1
U 1 1
P 3050 1550
F 0 "C1" H 3060 1620 50  0000 L CNN
F 1 "0.01uF" H 3060 1470 50  0000 L CNN
F 2 "Capacitors_SMD:C_0805_HandSoldering" H 3050 1550 50  0001 C CNN
F 3 "" H 3050 1550 50  0000 C CNN
F 4 "CC0805KRX7R9BB103" H 3050 1550 60  0001 C CNN "part_num"
F 5 "311-1136-1-ND" H 3050 1550 60  0001 C CNN "digikey_num"
F 6 "keep low for fast startup. 10nF rec." H 3050 1550 60  0001 C CNN "notes"
	1    3050 1550
	1    0    0    -1  
$EndComp
Wire Wire Line
	3050 1350 3050 1450
Wire Wire Line
	3050 1750 3050 1650
Connection ~ 3050 1750
Text Label 2050 950  2    60   ~ 0
EN_3V3
Wire Wire Line
	2050 950  2100 950 
Wire Wire Line
	2100 950  2100 1350
Wire Wire Line
	2100 1350 2150 1350
Text Label 2700 5150 2    60   ~ 0
EN_3V3
Wire Wire Line
	2700 5150 2850 5150
$Comp
L C_Small C2
U 1 1
P 4250 2600
F 0 "C2" H 4260 2670 50  0000 L CNN
F 1 "0.1uF" H 4260 2520 50  0000 L CNN
F 2 "Capacitors_SMD:C_0805_HandSoldering" H 4250 2600 50  0001 C CNN
F 3 "" H 4250 2600 50  0000 C CNN
F 4 "08055C104KAT2A" H 4250 2600 60  0001 C CNN "part_num"
F 5 "478-1395-1-ND" H 4250 2600 60  0001 C CNN "digikey_num"
	1    4250 2600
	-1   0    0    1   
$EndComp
Wire Wire Line
	4250 2500 4250 2400
Wire Wire Line
	4550 2750 4250 2750
Wire Wire Line
	4250 2750 4250 2700
Connection ~ 4550 2750
$Comp
L Teensy3.2 U2
U 1 1
P 3850 6050
F 0 "U2" H 3850 7637 60  0000 C CNN
F 1 "Teensy3.2" H 3850 7531 60  0000 C CNN
F 2 "my_footprints:Teensy32_for_logger" H 3850 5250 60  0001 C CNN
F 3 "" H 3850 5250 60  0000 C CNN
	1    3850 6050
	1    0    0    -1  
$EndComp
Wire Wire Line
	6950 2450 6950 2400
Wire Wire Line
	10100 6000 10100 6350
$Comp
L Battery_Cell-RESCUE-logger_01 BT1
U 1 1
P 1400 1550
F 0 "BT1" H 1518 1646 50  0000 L CNN
F 1 "Batt3.7V" H 1518 1555 50  0000 L CNN
F 2 "Pin_Headers:Pin_Header_Straight_1x02_Pitch2.54mm" V 1400 1610 50  0001 C CNN
F 3 "" V 1400 1610 50  0001 C CNN
	1    1400 1550
	1    0    0    -1  
$EndComp
Wire Wire Line
	1400 1200 1400 1350
Wire Wire Line
	1400 1750 1400 1650
Wire Wire Line
	4850 6850 5050 6850
Wire Wire Line
	2850 5850 2700 5850
NoConn ~ 2850 5050
$Comp
L C_Small C3
U 1 1
P 950 3350
F 0 "C3" H 960 3420 50  0000 L CNN
F 1 "10uF" H 960 3270 50  0000 L CNN
F 2 "Capacitors_SMD:C_0805_HandSoldering" H 950 3350 50  0001 C CNN
F 3 "" H 950 3350 50  0000 C CNN
F 4 "GRM21BR61E106KA73L" H 950 3350 60  0001 C CNN "part_num"
F 5 "490-5523-1-ND" H 950 3350 60  0001 C CNN "digikey_num"
F 6 "switched to higher c" H 950 3350 60  0001 C CNN "notes"
	1    950  3350
	1    0    0    -1  
$EndComp
Wire Wire Line
	950  3250 950  3200
Wire Wire Line
	1200 3550 950  3550
Wire Wire Line
	950  3550 950  3450
Connection ~ 1200 3550
$Comp
L C_Small C4
U 1 1
P 8150 5600
F 0 "C4" H 8160 5670 50  0000 L CNN
F 1 "0.1uF" H 8160 5520 50  0000 L CNN
F 2 "Capacitors_SMD:C_0805_HandSoldering" H 8150 5600 50  0001 C CNN
F 3 "" H 8150 5600 50  0000 C CNN
F 4 "08055C104KAT2A" H 8150 5600 60  0001 C CNN "part_num"
	1    8150 5600
	1    0    0    -1  
$EndComp
Wire Wire Line
	8150 5750 8150 5700
Wire Wire Line
	8150 5500 8150 5450
Connection ~ 8150 5450
$Comp
L GNDA #PWR05
U 1 1
P 3650 1800
F 0 "#PWR05" H 3650 1550 50  0001 C CNN
F 1 "GNDA" H 3655 1627 50  0000 C CNN
F 2 "" H 3650 1800 50  0001 C CNN
F 3 "" H 3650 1800 50  0001 C CNN
	1    3650 1800
	1    0    0    -1  
$EndComp
$Comp
L L_Small L1
U 1 1
P 3400 1750
F 0 "L1" V 3222 1750 50  0000 C CNN
F 1 "Wire" V 3313 1750 50  0000 C CNN
F 2 "Resistors_SMD:R_0805" H 3400 1750 50  0001 C CNN
F 3 "" H 3400 1750 50  0001 C CNN
	1    3400 1750
	0    1    1    0   
$EndComp
Connection ~ 3650 1750
$Comp
L GNDA #PWR06
U 1 1
P 4550 2800
F 0 "#PWR06" H 4550 2550 50  0001 C CNN
F 1 "GNDA" H 4555 2627 50  0000 C CNN
F 2 "" H 4550 2800 50  0001 C CNN
F 3 "" H 4550 2800 50  0001 C CNN
	1    4550 2800
	1    0    0    -1  
$EndComp
$Comp
L GNDA #PWR07
U 1 1
P 5550 2850
F 0 "#PWR07" H 5550 2600 50  0001 C CNN
F 1 "GNDA" H 5555 2677 50  0000 C CNN
F 2 "" H 5550 2850 50  0001 C CNN
F 3 "" H 5550 2850 50  0001 C CNN
	1    5550 2850
	1    0    0    -1  
$EndComp
$Comp
L GNDA #PWR08
U 1 1
P 6950 2450
F 0 "#PWR08" H 6950 2200 50  0001 C CNN
F 1 "GNDA" H 6955 2277 50  0000 C CNN
F 2 "" H 6950 2450 50  0001 C CNN
F 3 "" H 6950 2450 50  0001 C CNN
	1    6950 2450
	1    0    0    -1  
$EndComp
$Comp
L GNDA #PWR09
U 1 1
P 6950 3700
F 0 "#PWR09" H 6950 3450 50  0001 C CNN
F 1 "GNDA" H 6955 3527 50  0000 C CNN
F 2 "" H 6950 3700 50  0001 C CNN
F 3 "" H 6950 3700 50  0001 C CNN
	1    6950 3700
	1    0    0    -1  
$EndComp
$Comp
L GNDA #PWR010
U 1 1
P 8150 1450
F 0 "#PWR010" H 8150 1200 50  0001 C CNN
F 1 "GNDA" H 8155 1277 50  0000 C CNN
F 2 "" H 8150 1450 50  0001 C CNN
F 3 "" H 8150 1450 50  0001 C CNN
	1    8150 1450
	1    0    0    -1  
$EndComp
$Comp
L GNDA #PWR011
U 1 1
P 9950 1950
F 0 "#PWR011" H 9950 1700 50  0001 C CNN
F 1 "GNDA" H 9955 1777 50  0000 C CNN
F 2 "" H 9950 1950 50  0001 C CNN
F 3 "" H 9950 1950 50  0001 C CNN
	1    9950 1950
	1    0    0    -1  
$EndComp
$Comp
L GNDA #PWR012
U 1 1
P 10250 800
F 0 "#PWR012" H 10250 550 50  0001 C CNN
F 1 "GNDA" H 10255 627 50  0000 C CNN
F 2 "" H 10250 800 50  0001 C CNN
F 3 "" H 10250 800 50  0001 C CNN
	1    10250 800 
	1    0    0    -1  
$EndComp
$Comp
L GNDA #PWR013
U 1 1
P 9000 4550
F 0 "#PWR013" H 9000 4300 50  0001 C CNN
F 1 "GNDA" H 9005 4377 50  0000 C CNN
F 2 "" H 9000 4550 50  0001 C CNN
F 3 "" H 9000 4550 50  0001 C CNN
	1    9000 4550
	1    0    0    -1  
$EndComp
$Comp
L GNDA #PWR014
U 1 1
P 9250 3800
F 0 "#PWR014" H 9250 3550 50  0001 C CNN
F 1 "GNDA" H 9255 3627 50  0000 C CNN
F 2 "" H 9250 3800 50  0001 C CNN
F 3 "" H 9250 3800 50  0001 C CNN
	1    9250 3800
	1    0    0    -1  
$EndComp
$Comp
L GNDA #PWR015
U 1 1
P 7500 6200
F 0 "#PWR015" H 7500 5950 50  0001 C CNN
F 1 "GNDA" H 7505 6027 50  0000 C CNN
F 2 "" H 7500 6200 50  0001 C CNN
F 3 "" H 7500 6200 50  0001 C CNN
	1    7500 6200
	1    0    0    -1  
$EndComp
$Comp
L GNDA #PWR016
U 1 1
P 8150 5750
F 0 "#PWR016" H 8150 5500 50  0001 C CNN
F 1 "GNDA" H 8155 5577 50  0000 C CNN
F 2 "" H 8150 5750 50  0001 C CNN
F 3 "" H 8150 5750 50  0001 C CNN
	1    8150 5750
	1    0    0    -1  
$EndComp
$Comp
L GNDA #PWR017
U 1 1
P 7850 5300
F 0 "#PWR017" H 7850 5050 50  0001 C CNN
F 1 "GNDA" H 7855 5127 50  0000 C CNN
F 2 "" H 7850 5300 50  0001 C CNN
F 3 "" H 7850 5300 50  0001 C CNN
	1    7850 5300
	1    0    0    -1  
$EndComp
Wire Wire Line
	7850 5250 7850 5300
$Comp
L GNDA #PWR018
U 1 1
P 10100 6350
F 0 "#PWR018" H 10100 6100 50  0001 C CNN
F 1 "GNDA" H 10105 6177 50  0000 C CNN
F 2 "" H 10100 6350 50  0001 C CNN
F 3 "" H 10100 6350 50  0001 C CNN
	1    10100 6350
	1    0    0    -1  
$EndComp
$Comp
L GNDA #PWR019
U 1 1
P 10300 5150
F 0 "#PWR019" H 10300 4900 50  0001 C CNN
F 1 "GNDA" H 10305 4977 50  0000 C CNN
F 2 "" H 10300 5150 50  0001 C CNN
F 3 "" H 10300 5150 50  0001 C CNN
	1    10300 5150
	1    0    0    -1  
$EndComp
Wire Wire Line
	10300 5150 10300 5100
Text Notes 2700 1900 0    31   ~ 0
DRC fails b/c it does not see this\nas driving power for GNDA.
Wire Wire Line
	3650 1750 3500 1750
$Comp
L GNDA #PWR020
U 1 1
P 7350 3150
F 0 "#PWR020" H 7350 2900 50  0001 C CNN
F 1 "GNDA" H 7355 2977 50  0000 C CNN
F 2 "" H 7350 3150 50  0001 C CNN
F 3 "" H 7350 3150 50  0001 C CNN
	1    7350 3150
	1    0    0    -1  
$EndComp
Wire Wire Line
	7350 3150 7350 3100
$Comp
L GNDA #PWR021
U 1 1
P 3400 3900
F 0 "#PWR021" H 3400 3650 50  0001 C CNN
F 1 "GNDA" H 3405 3727 50  0000 C CNN
F 2 "" H 3400 3900 50  0001 C CNN
F 3 "" H 3400 3900 50  0001 C CNN
	1    3400 3900
	1    0    0    -1  
$EndComp
Text Notes 700  750  0    60   ~ 0
Add BH123 holder for BOM\nAdd crystal for teensy RTC\nis it safe for en_3v3 not to have a pull-down?  might come up floating?\nThe AD623s are being used at and beyond their bandwidth!  with the\n  10ohm shunt, I tried a 470R gain setting for 200x, which kills the\n  performance above 5kHz or so.
$Comp
L Crystal Y?
U 1 1
P 1150 4850
F 0 "Y?" H 1150 5118 50  0000 C CNN
F 1 "Crystal" H 1150 5027 50  0000 C CNN
F 2 "" H 1150 4850 50  0001 C CNN
F 3 "" H 1150 4850 50  0001 C CNN
F 4 "CFS-20632768HZFB" H 1150 4850 60  0001 C CNN "part_num"
F 5 "300-8763-ND" H 1150 4850 60  0001 C CNN "digikey_num"
	1    1150 4850
	1    0    0    -1  
$EndComp
$EndSCHEMATC
